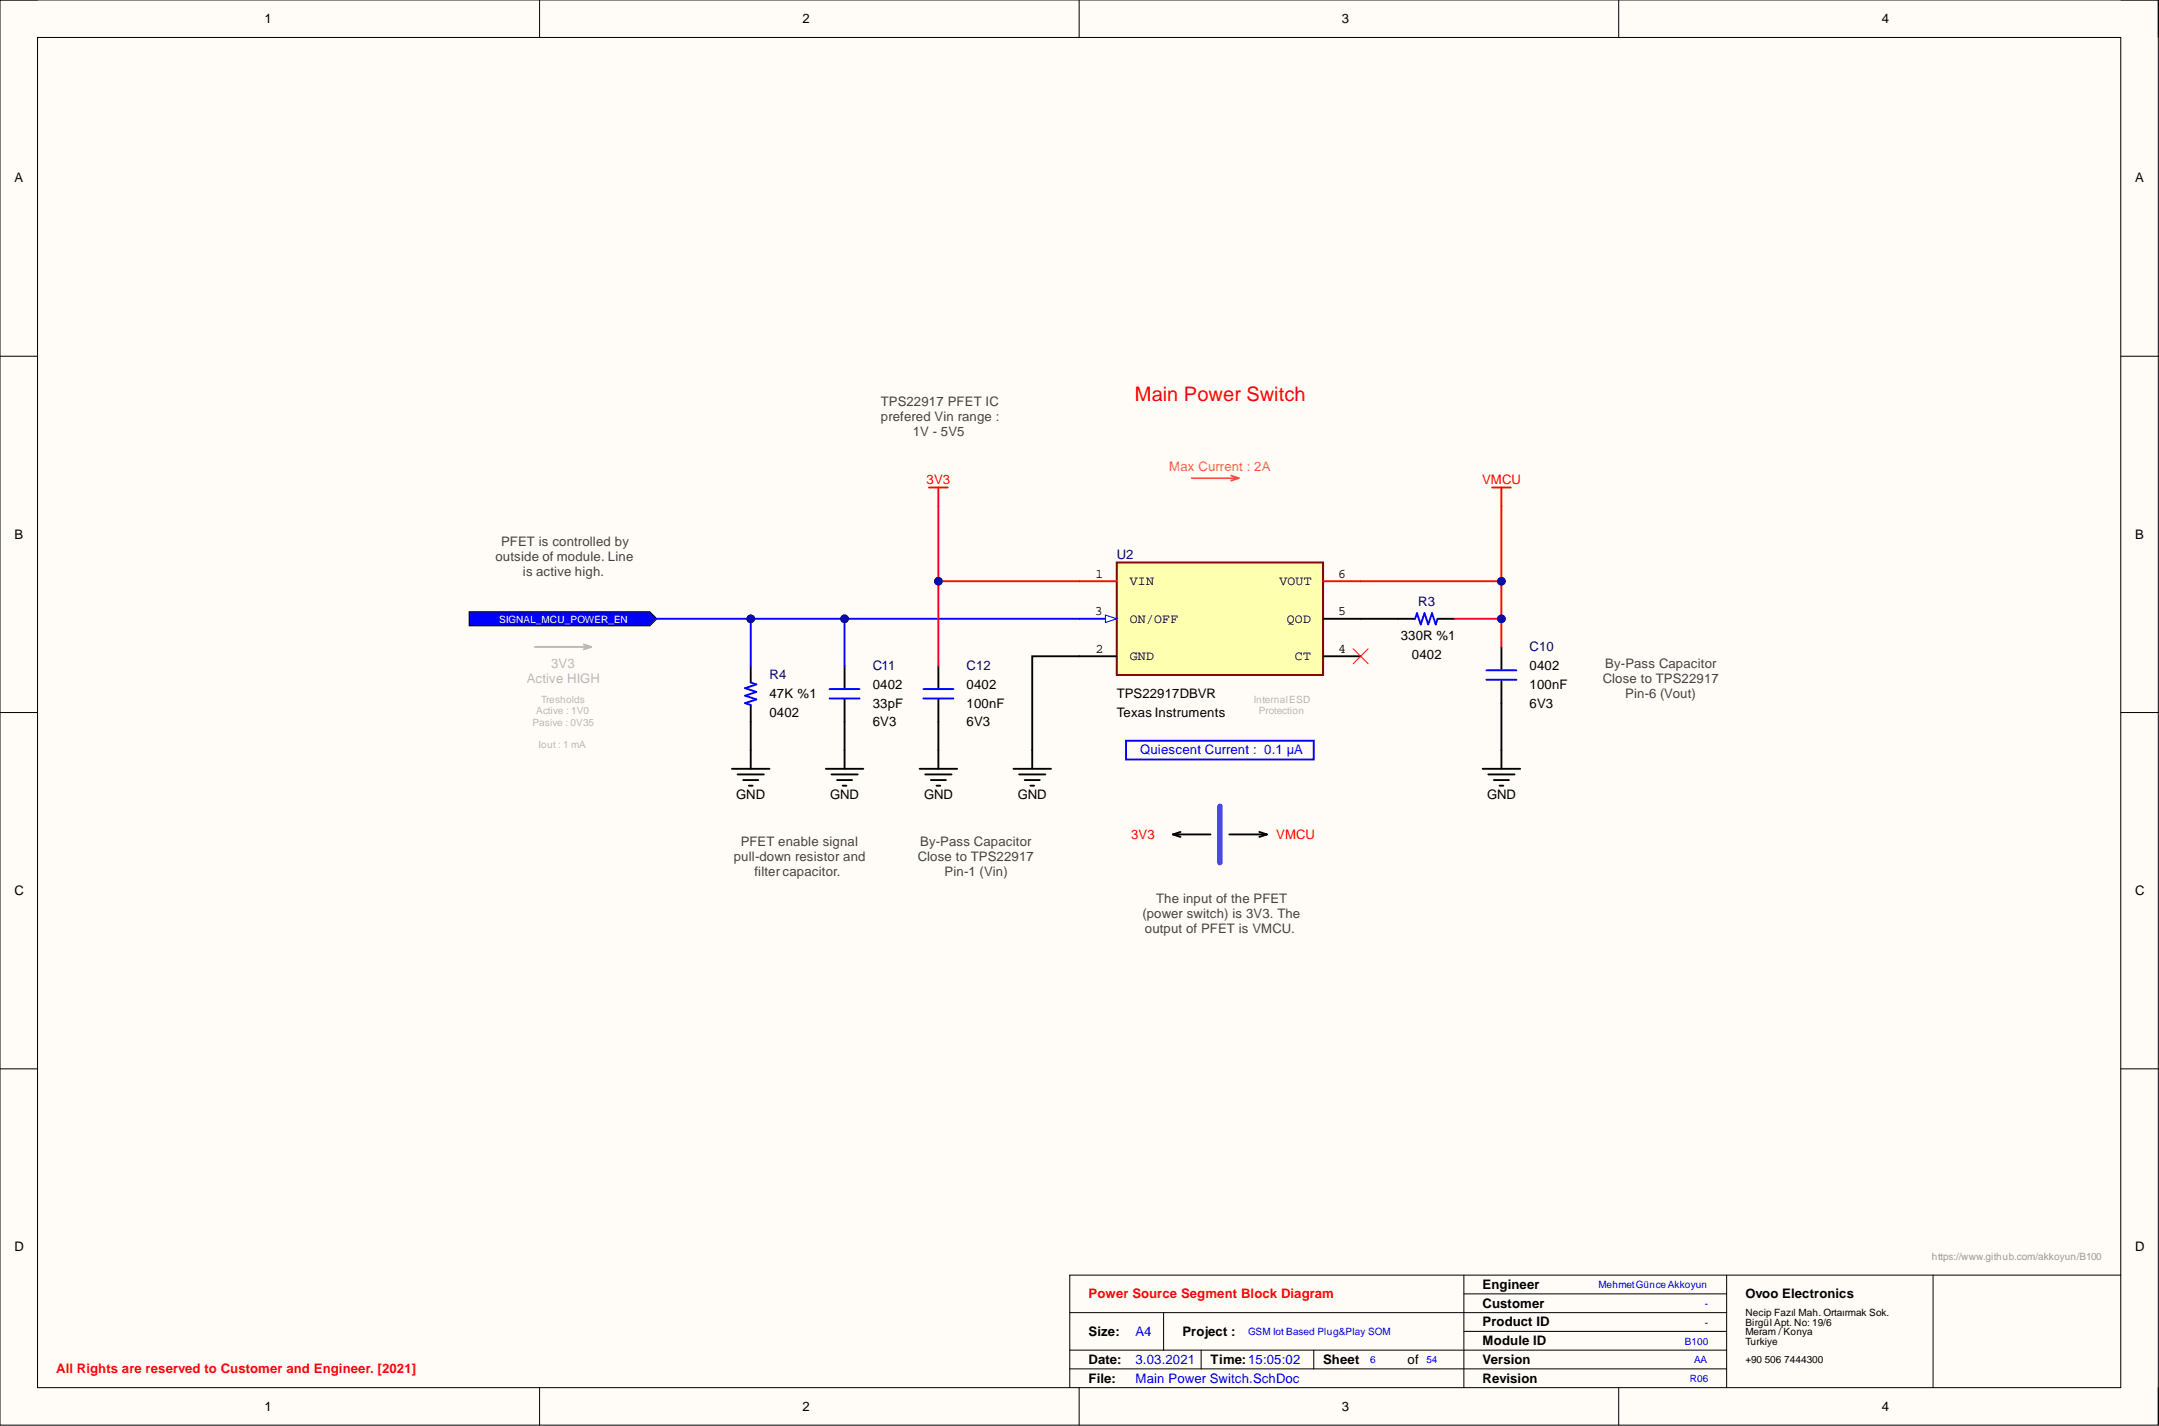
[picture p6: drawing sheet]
<svg xmlns="http://www.w3.org/2000/svg" width="292mm" height="193mm" viewBox="0 0 292 193" stroke-linecap="round" stroke-linejoin="round" font-family="sans-serif">
<path d="M0 0h292v192.9h-292z" fill-rule="evenodd" fill="#fffcf8"/>
<path d="M0 0h292v192.9h-292z" fill="none" stroke="#000" stroke-width=".14"/>
<path d="M5.1 5.1h281.8v182.7h-281.8z" fill-rule="evenodd" fill="#fffcf8"/>
<g fill="none" stroke="#000" stroke-width=".14">
<path d="M0 0h5.1M73 0v5.1M146 0v5.1M219 0v5.1M286.9 0h5.1v5.1M5.1 5.1h281.8v182.7h-281.8zM0 48.2h5.1M286.9 48.2h5.1M0 96.4h5.1M286.9 96.4h5.1M0 144.6h5.1M286.9 144.6h5.1"/>
<path d="M144.7 177.6h88.9M157.4 177.6v5.1M198.1 175.1h35.5M198.1 172.6v15.2M233.6 172.6v15.2M261.5 172.6v15.2M286.9 172.6h-142.2v15.2M73 187.8v5.1M144.7 182.7h88.9M144.7 185.2h88.9M146 187.8v5.1M162.5 182.7v2.5"/>
<path d="M177.7 182.7v2.5M198.1 180.2h35.5M219 187.8v5.1M292 187.8v5.1"/>
</g>
<path d="M137.1 104h5.1M137.9 104.8h3.5M138.6 105.6h2.1M139.4 106.3h.5M139.7 101.5v2.5M158.7 112.9h5.1M158.7 112.9l1 .4M159.7 112.6l-1 .3M166.3 112.9h5.1M170.4 112.6l1 .3M171.4 112.9l-1 .4" fill="none" stroke="#000" stroke-width=".25"/>
<path d="M165 109.1v7.6" fill="none" stroke="#90f" stroke-width=".76"/>
<path d="M151.1 76.1h27.9v15.2h-27.9z" fill-rule="evenodd" fill="#ffffb0"/>
<path d="M151.1 76.1h27.9v15.2h-27.9z" fill="none" stroke="#800000" stroke-width=".25"/>
<path d="M146 88.8h5.1M179 88.8h5.1M179 83.7h5.1" fill="none" stroke="#000" stroke-width=".25"/>
<path d="M179 78.7h5.1" fill="none" stroke="#f00" stroke-width=".25"/>
<path d="M146 83.7h5.1" fill="none" stroke="#00f" stroke-width=".25"/>
<path d="M149.6 83.2l1.5 .5-1.5 .5z" fill="#f8fcff"/>
<path d="M149.6 83.2l1.5 .5-1.5 .5z" fill="none" stroke="#00f" stroke-width=".14"/>
<path d="M125.7 66h2.5M127 66v2.5M146 78.7h5.1" fill="none" stroke="#f00" stroke-width=".25"/>
<path d="M72.4 87.5h7.6M79 87.2l1 .3M80 87.5l-1 .4" fill="none" stroke="#b7b7b7" stroke-width=".25"/>
<path d="M161.2 64.7h6.4M166.6 64.4l1 .3M167.6 64.7l-1 .3" fill="none" stroke="#f90" stroke-width=".25"/>
<path d="M183.1 87.8l2 2M185.1 87.8l-2 2" fill="none" stroke="#f00" stroke-width=".14"/>
<g fill="none" stroke="#000" stroke-width=".25">
<path d="M101.6 90.1v2.3M101.6 95.4v2.3M114.3 90.1v3M114.3 94.6v3.1M99 104h5.1M99.8 104.8h3.5M100.6 105.6h2M101.3 106.3h.5M101.6 101.5v2.5M111.7 104h5.1M112.5 104.8h3.5M113.2 105.6h2.1"/>
<path d="M114 106.3h.5M114.3 101.5v2.5"/>
</g>
<path d="M101.6 92.4l.7 .2-1.5 .5 1.5 .5-1.5 .5 1.5 .5-1.5 .6 .8 .2M112.2 93.3h4.1M112.2 94.5h4.1" fill="none" stroke="#00f" stroke-width=".25"/>
<path d="M63.5 82.8h24.4l1 .9-1 1h-24.4z" fill-rule="evenodd" fill="#00f"/>
<path d="M63.5 82.8h24.4l1 .9-1 1h-24.4z" fill="none" stroke="#000" stroke-width=".14"/>
<path d="M88.9 83.7h25.4M124.9 94.5h4.1M124.9 93.3h4.1M191.5 83.7l.2-.7 .5 1.5 .5-1.5 .5 1.5 .5-1.5 .5 1.5 .3-.8M201.1 92h4.1M201.1 90.7h4.1M152.4 100.2h25.3v2.6h-25.3z" fill="none" stroke="#00f" stroke-width=".25"/>
<g fill="none" stroke="#000" stroke-width=".25">
<path d="M127 90.1v3M127 94.6v3.1M189.2 83.7h2.3M194.5 83.7h2.3M203.1 87.5v3.1M203.1 92.1v11.9M124.4 104h5.1M125.2 104.8h3.5M125.9 105.6h2.1M126.7 106.3h.5M127 101.5v2.5M200.6 104h5.1"/>
<path d="M201.4 104.8h3.5M202.1 105.6h2M202.9 106.3h.5"/>
</g>
<path d="M201.9 66h2.5M203.1 66v2.5" fill="none" stroke="#f00" stroke-width=".25"/>
<circle cx="101.6" cy="83.7" r=".51" fill="#000080"/>
<circle cx="101.6" cy="83.7" r=".51" fill="none" stroke="#000080" stroke-width=".14"/>
<circle cx="114.3" cy="83.7" r=".51" fill="#000080"/>
<circle cx="114.3" cy="83.7" r=".51" fill="none" stroke="#000080" stroke-width=".14"/>
<path d="M146 83.7h-31.7v6.4" fill="none" stroke="#00f" stroke-width=".25"/>
<circle cx="114.3" cy="83.7" r=".51" fill="#000080"/>
<circle cx="114.3" cy="83.7" r=".51" fill="none" stroke="#000080" stroke-width=".14"/>
<path d="M127 68.5v10.2h19" fill="none" stroke="#f00" stroke-width=".25"/>
<circle cx="127" cy="78.7" r=".51" fill="#000080"/>
<circle cx="127" cy="78.7" r=".51" fill="none" stroke="#000080" stroke-width=".14"/>
<path d="M146 88.8h-6.3v12.7M184.1 83.7h5.1" fill="none" stroke="#000" stroke-width=".25"/>
<path d="M184.1 78.7h19" fill="none" stroke="#f00" stroke-width=".25"/>
<circle cx="203.1" cy="78.7" r=".51" fill="#000080"/>
<circle cx="203.1" cy="78.7" r=".51" fill="none" stroke="#000080" stroke-width=".14"/>
<path d="M196.8 83.7h6.3" fill="none" stroke="#f00" stroke-width=".25"/>
<circle cx="203.1" cy="83.7" r=".51" fill="#000080"/>
<circle cx="203.1" cy="83.7" r=".51" fill="none" stroke="#000080" stroke-width=".14"/>
<path d="M101.6 97.7v3.8" fill="none" stroke="#000" stroke-width=".25"/>
<path d="M101.6 83.7v6.4" fill="none" stroke="#00f" stroke-width=".25"/>
<circle cx="101.6" cy="83.7" r=".51" fill="#000080"/>
<circle cx="101.6" cy="83.7" r=".51" fill="none" stroke="#000080" stroke-width=".14"/>
<path d="M114.3 97.7v3.8M127 97.7v3.8" fill="none" stroke="#000" stroke-width=".25"/>
<path d="M127 78.7v11.4" fill="none" stroke="#f00" stroke-width=".25"/>
<circle cx="127" cy="78.7" r=".51" fill="#000080"/>
<circle cx="127" cy="78.7" r=".51" fill="none" stroke="#000080" stroke-width=".14"/>
<path d="M203.1 68.5v19" fill="none" stroke="#f00" stroke-width=".25"/>
<circle cx="203.1" cy="83.7" r=".51" fill="#000080"/>
<circle cx="203.1" cy="83.7" r=".51" fill="none" stroke="#000080" stroke-width=".14"/>
<circle cx="203.1" cy="78.7" r=".51" fill="#000080"/>
<circle cx="203.1" cy="78.7" r=".51" fill="none" stroke="#000080" stroke-width=".14"/>
<text font-size="2.7" fill="#f00" x="153.5" y="54.2">Main Power Switch</text>
<g font-size="1.8">
<text x="35.8" y="3.1">1</text>
<text x="108.6" y="3.1">2</text>
<text x="181.6" y="3.1">3</text>
<text x="254.6" y="3.1">4</text>
<text x="1.9" y="24.7">A</text>
<text x="288.9" y="24.7">A</text>
<text x="1.9" y="72.9">B</text>
<text x="288.9" y="72.9">B</text>
<text x="148.1" y="83.2">3</text>
<text x="148.2" y="78.2">1</text>
<text x="152.9" y="79.2">VIN</text>
<text x="173.1" y="79.2">VOUT</text>
<text x="181" y="78.2">6</text>
<text x="181" y="83.2">5</text>
<text x="148.2" y="88.3">2</text>
<text x="152.9" y="89.3">GND</text>
<text x="152.9" y="84.2">ON/OFF</text>
<text x="174.1" y="84.2">QOD</text>
<text x="175.2" y="89.3">CT</text>
<text x="181" y="88.3">4</text>
<text x="189.5" y="86.6">330R %1</text>
<text x="191" y="89.1">0402</text>
<text x="104.1" y="94.5">47K %1</text>
<text x="118.1" y="93.2">0402</text>
<text x="118.1" y="95.7">33pF</text>
<text x="130.8" y="93.2">0402</text>
<text x="130.8" y="95.7">100nF</text>
<text x="151.1" y="94.5">TPS22917DBVR</text>
<text x="206.9" y="90.7">0402</text>
<text x="206.9" y="93.2">100nF</text>
<text x="206.9" y="95.7">6V3</text>
<text x="104.1" y="97">0402</text>
<text x="118.1" y="98.3">6V3</text>
<text x="130.8" y="98.3">6V3</text>
<text x="151.1" y="97">Texas Instruments</text>
<text x="99.6" y="108.2">GND</text>
<text x="112.3" y="108.2">GND</text>
<text x="125" y="108.2">GND</text>
<text x="137.7" y="108.2">GND</text>
<text x="201.2" y="108.2">GND</text>
<text x="1.9" y="121.1">C</text>
<text x="288.9" y="121.1">C</text>
<text x="1.9" y="169.3">D</text>
<text x="288.9" y="169.3">D</text>
<text x="200.6" y="174.4">Engineer</text>
<text x="200.6" y="177">Customer</text>
<text x="200.6" y="179.5">Product ID</text>
<text x="236.1" y="175.7">Ovoo Electronics</text>
<text x="147.3" y="180.8">Size:</text>
<text x="147.3" y="184.6">Date:</text>
<text x="160" y="180.8">Project :</text>
<text x="163.8" y="184.6">Time:15:05:02</text>
<text x="179" y="184.6">Sheet</text>
<text x="190.4" y="184.6">of</text>
<text x="200.6" y="182">Module ID</text>
<text x="200.6" y="184.6">Version</text>
<text x="35.8" y="190.9">1</text>
<text x="108.6" y="190.9">2</text>
<text x="147.3" y="187.1">File:</text>
<text x="181.6" y="190.9">3</text>
<text x="200.6" y="187.1">Revision</text>
<text x="254.6" y="190.9">4</text>
</g>
<g font-size="1.8" fill="#434343">
<text x="119.2" y="54.9">TPS22917 PFET IC</text>
<text x="119.2" y="56.9">prefered Vin range :</text>
<text x="123.5" y="59">1V - 5V5</text>
<text x="67" y="76">outside of module. Line</text>
<text x="67.8" y="73.9">PFET is controlled by</text>
<text x="70.8" y="78">is active high.</text>
<text x="216.8" y="92.4">Close to TPS22917</text>
<text x="217.2" y="90.4">By-Pass Capacitor</text>
<text x="219.9" y="94.5">Pin-6 (Vout)</text>
<text x="99.3" y="116.6">pull-down resistor and</text>
<text x="100.2" y="114.5">PFET enable signal</text>
<text x="102.1" y="118.6">filter capacitor.</text>
<text x="124.2" y="116.6">Close to TPS22917</text>
<text x="124.5" y="114.5">By-Pass Capacitor</text>
<text x="127.8" y="118.6">Pin-1 (Vin)</text>
<text x="154.6" y="124.2">(power switch) is 3V3. The</text>
<text x="156.4" y="122.1">The input of the PFET</text>
<text x="154.9" y="126.2">output of PFET is VMCU.</text>
</g>
<g font-size="1.8" fill="#f00">
<text x="125.4" y="65.5">3V3</text>
<text x="200.5" y="65.5">VMCU</text>
<text x="153" y="113.5">3V3</text>
<text x="172.7" y="113.5">VMCU</text>
<text x="147.3" y="175.7">Power Source Segment Block Diagram</text>
<text x="7.6" y="185.8">All Rights are reserved to Customer and Engineer. [2021]</text>
</g>
<text font-size="1.8" fill="#f90" x="158.2" y="63.8">Max Current : 2A</text>
<g font-size="1.8" fill="#000080">
<text x="151.1" y="75.7">U2</text>
<text x="191.9" y="82">R3</text>
<text x="206.9" y="88.1">C10</text>
<text x="104.1" y="91.9">R4</text>
<text x="118.1" y="90.7">C11</text>
<text x="130.8" y="90.7">C12</text>
</g>
<g font-size="1.8" fill="#b7b7b7">
<text x="71.3" y="92.4">Active HIGH</text>
<text x="74.6" y="90.4">3V3</text>
</g>
<g font-size="1.8" fill="#00f">
<text x="154.3" y="102.1">Quiescent Current : 0.1 µA</text>
<text x="153.6" y="184.6">3.03.2021</text>
<text x="153.6" y="180.8">A4</text>
<text x="153.6" y="187.1">Main Power Switch.SchDoc</text>
</g>
<text font-size="1.4" fill="#fff" x="67.5" y="84.2">SIGNAL_MCU_POWER_EN</text>
<g font-size="1.4" fill="#b7b7b7">
<text x="73.2" y="95.2">Tresholds</text>
<text x="169.6" y="95.2">InternalESD</text>
<text x="72" y="98.2">Pasive : 0V35</text>
<text x="72.5" y="96.7">Active : 1V0</text>
<text x="72.9" y="101.2">Iout : 1 mA</text>
<text x="170.3" y="96.7">Protection</text>
</g>
<text font-size="1.4" fill="#999" x="261.4" y="170.5">https://www.github.com/akkoyun/B100</text>
<g font-size="1.4" fill="#00f">
<text x="216.3" y="174.3">MehmetGünce Akkoyun</text>
<text x="230.6" y="176.9">-</text>
<text x="230.6" y="179.4">-</text>
<text x="168.9" y="180.7">GSM Iot Based Plug&amp;Play SOM</text>
<text x="185.4" y="184.5">6</text>
<text x="193" y="184.5">54</text>
<text x="227.9" y="181.9">B100</text>
<text x="229.2" y="184.5">AA</text>
<text x="228.6" y="187">R06</text>
</g>
<g font-size="1.4">
<text x="236.1" y="178.1">Necip Fazıl Mah. Ortaırmak Sok.</text>
<text x="236.1" y="179.4">Birgül Apt. No: 19/6</text>
<text x="236.1" y="180.7">Meram / Konya</text>
<text x="236.1" y="181.9">Turkiye</text>
<text x="236.1" y="184.5">+90 506 7444300</text>
</g>
</svg>
